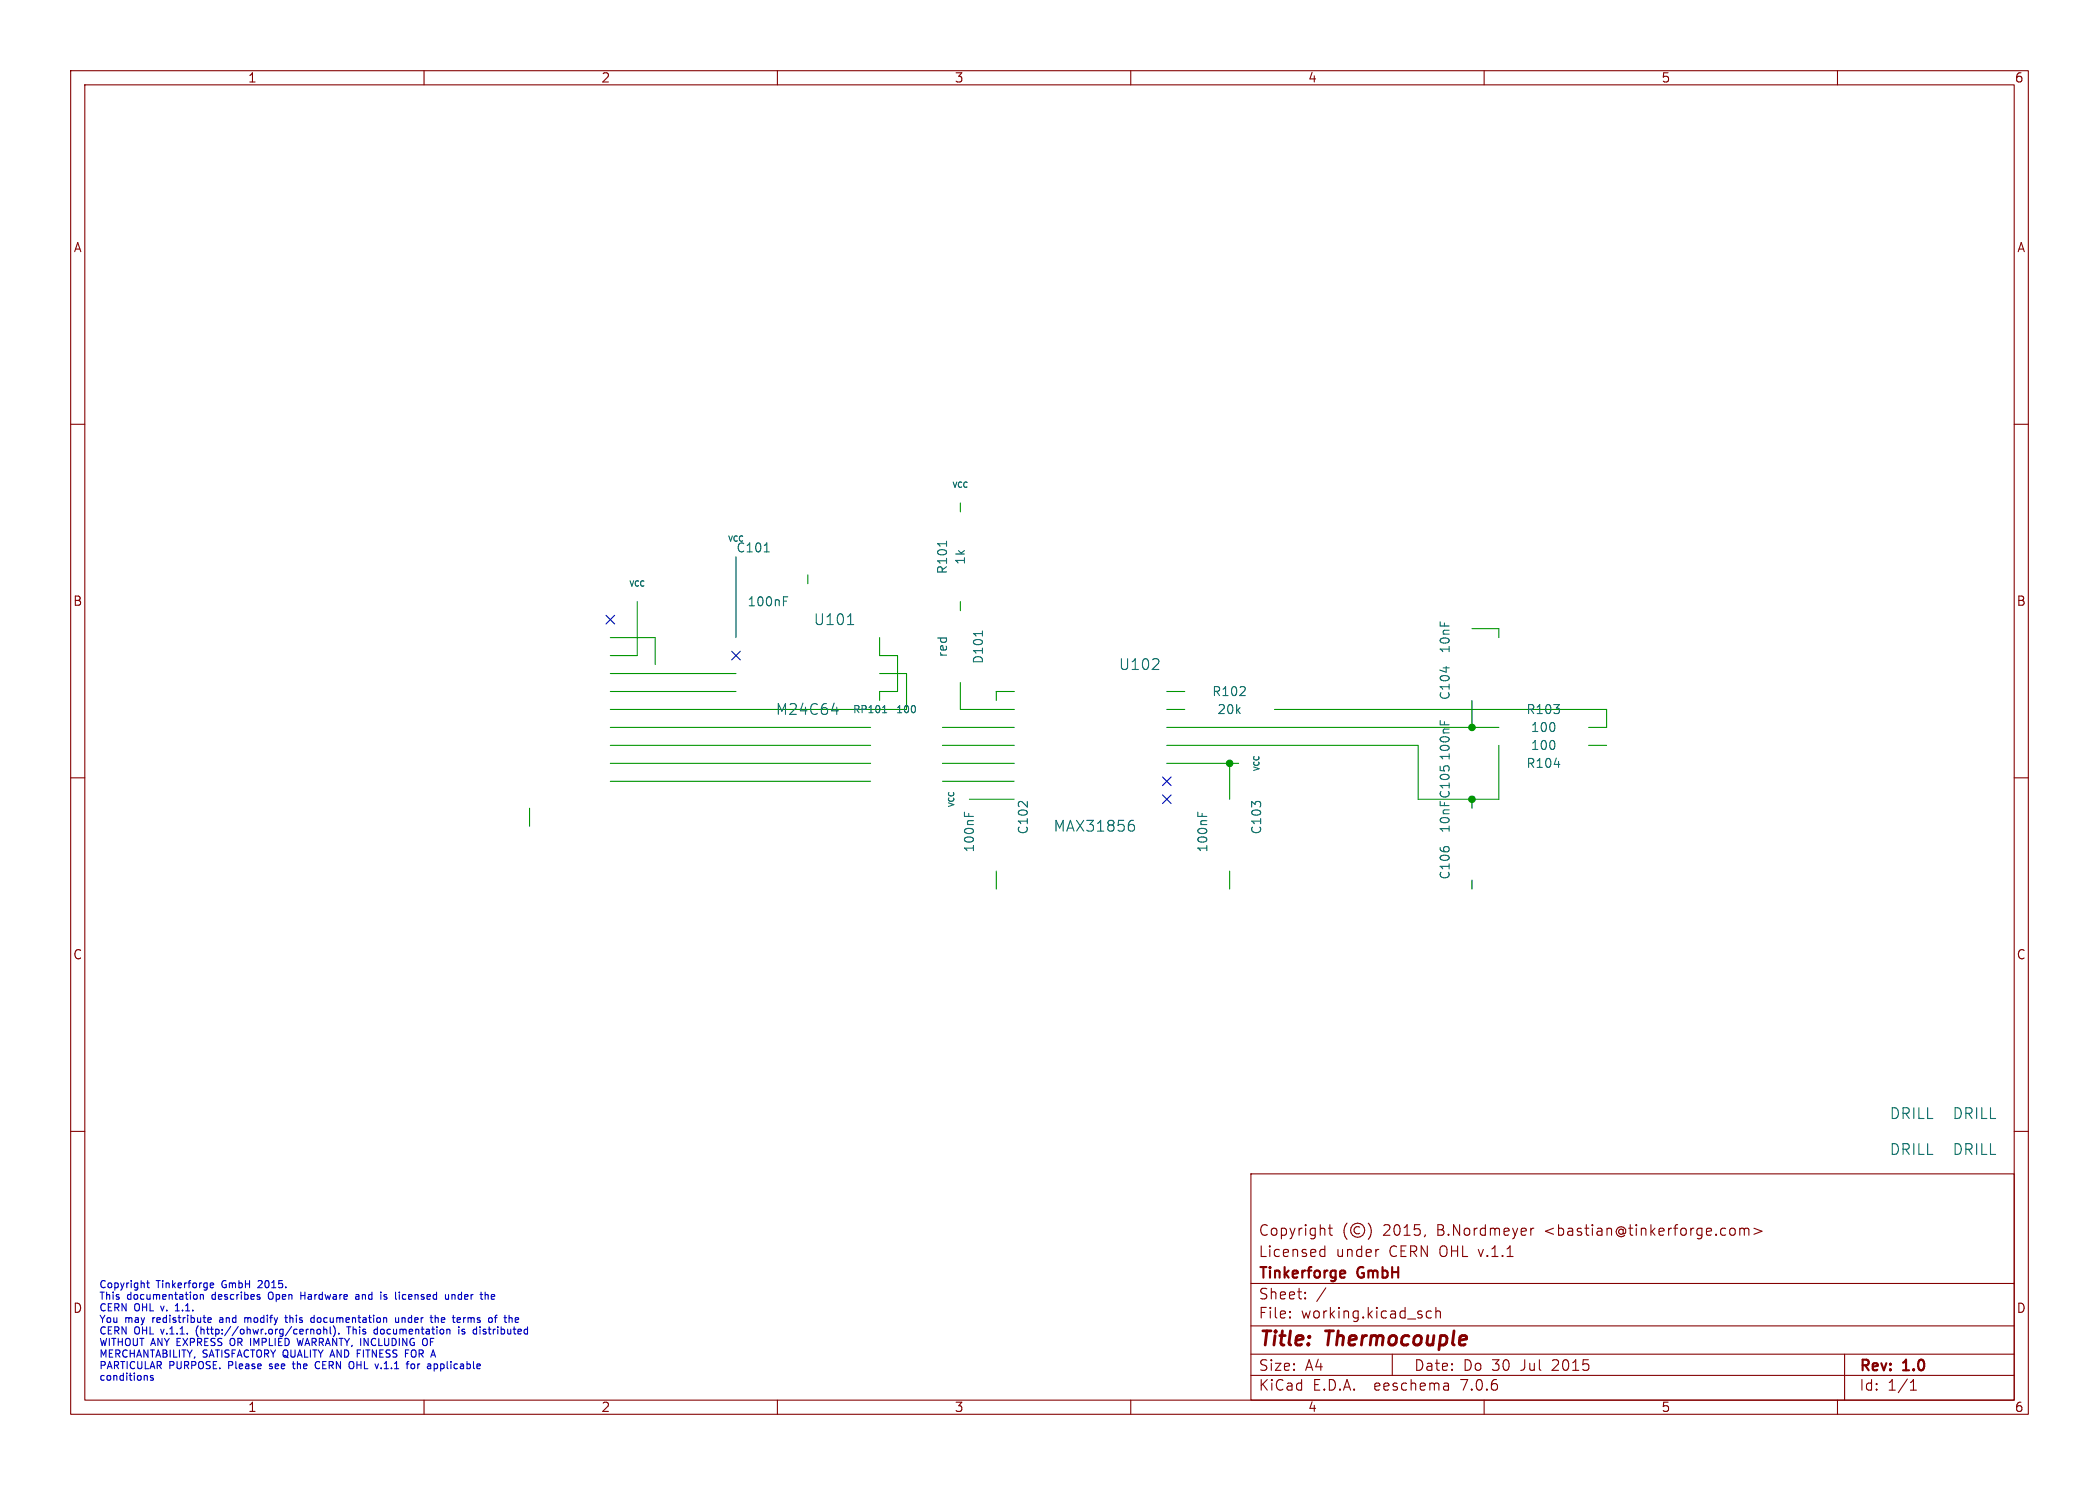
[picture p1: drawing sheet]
<svg xmlns="http://www.w3.org/2000/svg" width="297mm" height="210mm" viewBox="0 0 297 210" stroke-linecap="round" stroke-linejoin="round" font-family="sans-serif">
<g fill="none" stroke="#840000" stroke-width=".15">
<path d="M10 10h277v190h-277zM12 12h273v186h-273zM60 10v2M110 10v2M160 10v2M210 10v2M260 10v2M10 60h2M285 60h2M10 110h2M285 110h2M10 160h2"/>
<path d="M285 160h2M177 166h108v32h-108zM186.9 177.6l.1 .1 .5-.1M186.9 176.8l.1-.1 .5 .1M187.5 176.2v1.5M188 173.7h.5M188.2 173.2v1.3v.1l.3 .1M190.6 173a1.72 1.72 0 0 0 0 2.3M192.4 173.6a.52 .52 0 0 0-.8 .4 .52 .52 0 0 0 .8 .4M193.6 173a1.72 1.72 0 0 1 0 2.3M195 176.7h.1M201.7 174.6l-.2 .3"/>
<path d="M216.6 173.7v1M217 173.7l-.3 .1-.1 .2M245 173.7a.41 .41 0 0 1 .5 .3v.4a.41 .41 0 0 1-.5 .3M246.2 173.8a.37 .37 0 0 1 .6 .1M246.2 173.7v1M246.8 173.9l.2-.2 .4 .1 .1 .9M246.8 173.9v.8M248.2 173.7l1.1 .4-1.1 .5M60 198v2M110 198v2M160 198v2M177 194.5h108"/>
<path d="M177 191.5h108M177 187.5h108M177 181.5h108M182.5 186.3h.1l-.1 .1M182.5 186.3v.1M182.5 185.5v.1M182.5 185.5h.1l-.1 .1M184.7 183.6v.1M184.7 183.6h-.1l.1 .1M184.7 182.8v.1M184.7 182.8h-.1l.1 .1M187.6 182.1l-1.3 2"/>
<path d="M197 191.5v3M202.5 185.5l-.4-.1-.3 .3v.4l.2 .2 .1 .1 .4-.1M203.2 185.5a.37 .37 0 0 1 .6 .1v.8M203.2 184.9v1.5M204.9 195.7l.1 .9M205 196.5l-.2 .1M205 196h-.2M210 198v2M260 198v2M261 191.5v6.5M270.3 196.6h.9M270.3 195.5l.4-.4v1.5"/>
<circle cx="192.1" cy="174" r="1"/>
</g>
<path d="M190.1 179.7l.2 .1v.2l-.7 .2M190.3 180.6l-.2 .1" fill="none" stroke="#840000" stroke-width=".3"/>
<g fill="none" stroke="#0000c2" stroke-width=".15">
<path d="M20.7 194.5l.1 .2v.5M20.7 181.4h.4M20.9 181.1v.9l.2 .1M21.7 194.6l-.3-.1-.1 .2v.1l.4 .1v.2h-.4M24.8 185.4h.6M25 184.5l-.2 .2M27.6 183.1h.2l.1 .2v.4h-.3M27.8 187.9v.7M28.3 183.2l.2-.1h.2l.1 .6M28.3 183.1v.6M29.4 186.7l.5-.1-.1-.2-.2-.1-.2 .2 .1 .5h.3M29.7 181.6l.2-.2h.2l.1 .2v.1l-.5 .1"/>
<path d="M29.7 182l.2 .1h.3M31.1 186.7v.3M32.6 189.4v.7M34.6 186.3v.7M34.9 186.3l-.3 .1M36.6 181.1l-.1 .1M36.7 183.4l.1 .2-.1 .1M36.7 183.1h.1M37.1 181.5l-.6 .6h.6M38 182.9v.7M38.1 193.5l.1 .1M38.2 192.9v.3"/>
<path d="M40.3 186.3h.4M40.4 186v.9l.3 .1M41.4 192.9h.3M41.5 192.5v.9l.2 .2M42 189.3l.3 1 .2-.7 .2 .7M42.6 182.7v1M42.6 183.2h.5M44 186.8l.2 .2h.3M44 188v.7M44 188.1l.1-.1h.3v.7M44.5 186.4l-.3-.1-.2 .2M44.5 186v1"/>
<path d="M44.8 192.6a.5 .5 0 0 0-.2 .6 .5 .5 0 0 0 .6 .3M44.9 188h.3l.2 .2v.3l-.2 .2-.3-.1-.1-.1zM45.8 188.1l.2-.1h.2v.7M45.8 187.6v1.1M46.7 187.6v.9l.2 .2M47.2 187.5a1.19 1.19 0 0 1 0 1.5M47.9 188.6v.1M49.3 187.6v1.1M49.9 192.6a.72 .72 0 0 1 0 .9M50.4 183.1h.3l.1 .6M50.5 191.4h.4M50.8 183.3l-.3 .1-.2 .1 .2 .2h.3"/>
<path d="M53 188.6l.1 .1 .3-.1M53.4 188h-.3l-.1 .1M53.4 187.6v1.1M54.3 183.7h.4M54.7 183.1h-.2l-.2 .1 .1 .2 .3 .1M56 186.3v.7h.3l.1-.1M56.4 186.3v.7M56.5 182.7v.1M56.9 186.3v.7M57 183.1l-.1 .2 .1 .4M57 186.3l-.1 .1M57.4 191.4h.3"/>
<path d="M58.2 192.9h.3l.2 .2v.3l-.2 .2-.3-.1-.1-.1zM60.3 189.3a.72 .72 0 0 1 0 .9M61.4 192.9h.3l.2 .2-.1 .4h-.4M61.6 186.4l.1-.1 .3 .1v.6M61.6 186v1M63 183.1l.1 .6h.2h.2M63.5 183.1v.6M63.5 188l.2 .1v.6M64 183.1v.6M64.3 183.1h-.2l-.1 .1M64.9 187.6v.1M64.9 188v.7"/>
<path d="M65 186.3l.2 .3-.5 .1M65.1 187h-.1M65.4 188.6h.3M65.6 186.3v.7M65.6 186.4v.1M65.7 188h-.2l-.1 .1v.2l.3 .1M67.9 187.6v.1M67.9 188v.7M68.8 183.1l.3 .1v.5M69.6 183.1v.6M70 186.3h.3M70 183.3l-.5 .1"/>
<path d="M70.3 186l-.2 .1v.9M72.9 187h.4M72.9 186.4l.3-.1 .2 .3-.5 .1"/>
</g>
<g fill="none" stroke="#009600" stroke-width=".15">
<path d="M104.1 78.7v11.5M135.9 71.1v1.3M86.4 97.8h17.7M86.4 90.2h6.3v3.8M86.4 95.3h17.7M90.2 85.1v7.6h-3.8M114.3 81.3v1.3M124.5 95.3h3.8v5h-41.9M124.5 90.2v2.5h2.5v5.1h-2.5v1.3M135.9 96.5v3.8h7.6M135.9 85.1v1.3M143.5 97.8h-2.5v1.3"/>
<path d="M165.1 97.8h2.5M208.3 99.1v3.8M208.3 88.9h3.8v1.3M74.9 114.3v2.5M86.4 110.5h36.8M86.4 108h36.8M86.4 102.9h36.8M86.4 105.4h36.8M133.3 110.5h10.2M133.3 108h10.2M133.3 102.9h10.2M133.3 105.4h10.2"/>
<path d="M137.2 113h6.3M165.1 108h10.2M165.1 102.9h47M165.1 105.4h35.6v7.6h11.4v-7.6M165.1 100.3h2.5M174 108v5M180.3 100.3h47v2.6h-2.5M208.3 113v1.3M224.8 105.4h2.5M141 123.2v2.5M174 123.2v2.5M208.3 124.5v1.2"/>
</g>
<path d="M85.8 87l1.2 1.2M87 87l-1.2 1.2M103.5 92.1l1.2 1.2M104.7 92.1l-1.2 1.2M164.5 112.4l1.2 1.2M164.5 109.9l1.2 1.2M165.7 112.4l-1.2 1.2M165.7 109.9l-1.2 1.2" fill="none" stroke="#000084" stroke-width=".15"/>
<g fill="none" stroke="#006464" stroke-width=".15">
<path d="M108.1 78h.8M133.9 76.5v.8M110.9 85h.4M110.9 84.4h.6M119.9 88.3h.9M125.1 99.9l.1-.1v1M129.5 100v.6M139 89.2v.8M163 94.7h1M163.9 93.3l.1 .1-.1 .4M204.6 94.3v.8M117.7 100.5h.9"/>
<path d="M118.4 100v1M124.9 100.8h.6M136.5 114.9v.6M137.1 115v.5M159.9 116.6h.3l.3 .3v.5l-.3 .1h-.3M160.1 116h.3M169.5 114.9v.6M170.1 115v.5M203.8 101.9v.6M204.4 102.1v.4M219.9 108.1h.8"/>
</g>
<g fill="#009600" stroke="#009600" stroke-width=".15">
<circle cx="174" cy="108" r=".46"/>
<circle cx="208.3" cy="113" r=".46"/>
<circle cx="208.3" cy="102.9" r=".46"/>
</g>
<g font-size="2.8" fill="#840000">
<text x="178" y="190.9">Title:</text>
<text x="187.7" y="190.9">Thermocouple</text>
</g>
<g font-size="2.1" fill="#006464">
<text x="115.1" y="88.6">U101</text>
<text x="158.2" y="95">U102</text>
<text x="109.7" y="101.3">M24C64</text>
<text x="149" y="117.8">MAX31856</text>
<text x="267.3" y="158.5">DRILL</text>
<text x="276.2" y="158.5">DRILL</text>
<text x="267.3" y="163.6">DRILL</text>
<text x="276.2" y="163.6">DRILL</text>
</g>
<g font-size="2.1" fill="#840000">
<text x="178" y="178">Licensed</text>
<text x="178" y="175">Copyright</text>
<text x="189" y="178">under</text>
<text x="195.7" y="175">2015,</text>
<text x="196.6" y="178">CERN OHL v.1.1</text>
<text x="203.5" y="175">B.Nordmeyer</text>
<text x="218.8" y="175">&lt;bastian@tinkerforge.com&gt;</text>
<text x="178" y="184">Sheet:</text>
<text x="178" y="181.2">Tinkerforge</text>
<text x="192.2" y="181.2">GmbH</text>
<text x="178" y="186.7">File:</text>
<text x="184.1" y="186.7">working.kicad_sch</text>
<text x="178" y="196.9">KiCad</text>
<text x="178" y="194.1">Size:</text>
<text x="184.7" y="194.1">A4</text>
<text x="185.7" y="196.9">E.D.A.</text>
<text x="194.6" y="196.9">eeschema</text>
<text x="200" y="194.1">Date:</text>
<text x="207" y="196.9">7.0.6</text>
<text x="207" y="194.1">Do</text>
<text x="211.2" y="194.1">30</text>
<text x="215.3" y="194.1">Jul</text>
<text x="219.9" y="194.1">2015</text>
<text x="263" y="194.3">Rev:</text>
<text x="263" y="196.9">Id:</text>
<text x="267.1" y="196.9">1/1</text>
<text x="269.4" y="194.3">1.0</text>
</g>
<g font-size="1.8" fill="#840000">
<text x="35" y="11.9">1</text>
<text x="85" y="11.9">2</text>
<text x="135" y="11.9">3</text>
<text x="185" y="11.9">4</text>
<text x="235" y="11.9">5</text>
<text x="285" y="11.9">6</text>
<text x="10.3" y="35.9">A</text>
<text x="285.3" y="35.9">A</text>
<text x="10.3" y="85.9">B</text>
<text x="285.3" y="85.9">B</text>
<text x="10.3" y="135.9">C</text>
<text x="285.3" y="135.9">C</text>
<text x="10.3" y="185.9">D</text>
<text x="285.3" y="185.9">D</text>
<text x="35" y="199.9">1</text>
<text x="85" y="199.9">2</text>
<text x="135" y="199.9">3</text>
<text x="185" y="199.9">4</text>
<text x="235" y="199.9">5</text>
<text x="285" y="199.9">6</text>
</g>
<g font-size="1.8" fill="#006464">
<text x="104.1" y="78.3">C101</text>
<text x="134.2" y="81.3" transform="rotate(-90 134.2 81.3)">R101</text>
<text x="136.8" y="80" transform="rotate(-90 136.8 80)">1k</text>
<text x="105.7" y="86">100nF</text>
<text x="134.2" y="93.1" transform="rotate(-90 134.2 93.1)">red</text>
<text x="139.3" y="94" transform="rotate(-90 139.3 94)">D101</text>
<text x="205.3" y="92.5" transform="rotate(-90 205.3 92.5)">10nF</text>
<text x="171.4" y="98.7">R102</text>
<text x="172.2" y="101.2">20k</text>
<text x="205.3" y="99.1" transform="rotate(-90 205.3 99.1)">C104</text>
<text x="215.9" y="101.2">R103</text>
<text x="205.3" y="107.7" transform="rotate(-90 205.3 107.7)">100nF</text>
<text x="216.5" y="103.7">100</text>
<text x="216.5" y="106.3">100</text>
<text x="215.9" y="108.8">R104</text>
<text x="145.6" y="118.1" transform="rotate(-90 145.6 118.1)">C102</text>
<text x="178.7" y="118.1" transform="rotate(-90 178.7 118.1)">C103</text>
<text x="205.3" y="117.9" transform="rotate(-90 205.3 117.9)">10nF C105</text>
<text x="138" y="120.6" transform="rotate(-90 138 120.6)">100nF</text>
<text x="171" y="120.6" transform="rotate(-90 171 120.6)">100nF</text>
<text x="205.3" y="124.5" transform="rotate(-90 205.3 124.5)">C106</text>
</g>
<g font-size="1.4" fill="#006464">
<text x="120.6" y="101.1">RP101</text>
<text x="126.7" y="101.1">100</text>
</g>
<g font-size="1.4" fill="#0000c2">
<text x="14" y="182.2">Copyright</text>
<text x="14" y="183.9">This</text>
<text x="14" y="185.5">CERN</text>
<text x="18" y="183.9">documentation</text>
<text x="19" y="185.5">OHL</text>
<text x="22.2" y="182.2">Tinkerforge</text>
<text x="23" y="185.5">v.</text>
<text x="25.3" y="185.5">1.1.</text>
<text x="30.2" y="183.9">describes</text>
<text x="31.6" y="182.2">GmbH</text>
<text x="37" y="182.2">2015.</text>
<text x="38.4" y="183.9">Open</text>
<text x="43.2" y="183.9">Hardware</text>
<text x="51.3" y="183.9">and</text>
<text x="55.1" y="183.9">is</text>
<text x="57.4" y="183.9">licensed</text>
<text x="64.7" y="183.9">under</text>
<text x="70" y="183.9">the</text>
<text x="14" y="187.2">You</text>
<text x="14" y="188.8">CERN</text>
<text x="14" y="190.4">WITHOUT ANY EXPRESS</text>
<text x="17.7" y="187.2">may</text>
<text x="19" y="188.8">OHL</text>
<text x="21.8" y="187.2">redistribute</text>
<text x="23" y="188.8">v.1.1.</text>
<text x="28.2" y="188.8">(http://ohwr.org/cernohl).</text>
<text x="31.5" y="187.2">and</text>
<text x="33" y="190.4">OR IMPLIED</text>
<text x="35.3" y="187.2">modify</text>
<text x="41.4" y="187.2">this</text>
<text x="43.1" y="190.4">WARRANTY, INCLUDING</text>
<text x="45.2" y="187.2">documentation</text>
<text x="49.9" y="188.8">This</text>
<text x="53.9" y="188.8">documentation</text>
<text x="57.4" y="187.2">under</text>
<text x="61.3" y="190.4">OF</text>
<text x="62.7" y="187.2">the</text>
<text x="66.1" y="187.2">terms</text>
<text x="66.1" y="188.8">is</text>
<text x="68.4" y="188.8">distributed</text>
<text x="71.4" y="187.2">of</text>
<text x="14" y="192.1">MERCHANTABILITY,</text>
<text x="14" y="193.7">PARTICULAR</text>
<text x="14" y="195.3">conditions</text>
<text x="23.9" y="193.7">PURPOSE.</text>
<text x="28.7" y="192.1">SATISFACTORY QUALITY AND</text>
<text x="32.5" y="193.7">Please</text>
<text x="38.6" y="193.7">see</text>
<text x="42.2" y="193.7">the</text>
<text x="45.6" y="193.7">CERN</text>
<text x="50.6" y="193.7">OHL</text>
<text x="51.2" y="192.1">FITNESS</text>
<text x="54.6" y="193.7">v.1.1</text>
<text x="58.3" y="192.1">FOR</text>
<text x="59.3" y="193.7">for</text>
<text x="62.5" y="193.7">applicable</text>
</g>
<g font-size="1.1" fill="#006464">
<text x="134.6" y="69.2">VCC</text>
<text x="102.9" y="76.8">VCC</text>
<text x="88.9" y="83.2">VCC</text>
<text x="178.4" y="109.2" transform="rotate(-90 178.4 109.2)">VCC</text>
<text x="135.2" y="114.3" transform="rotate(-90 135.2 114.3)">VCC</text>
</g>
</svg>
